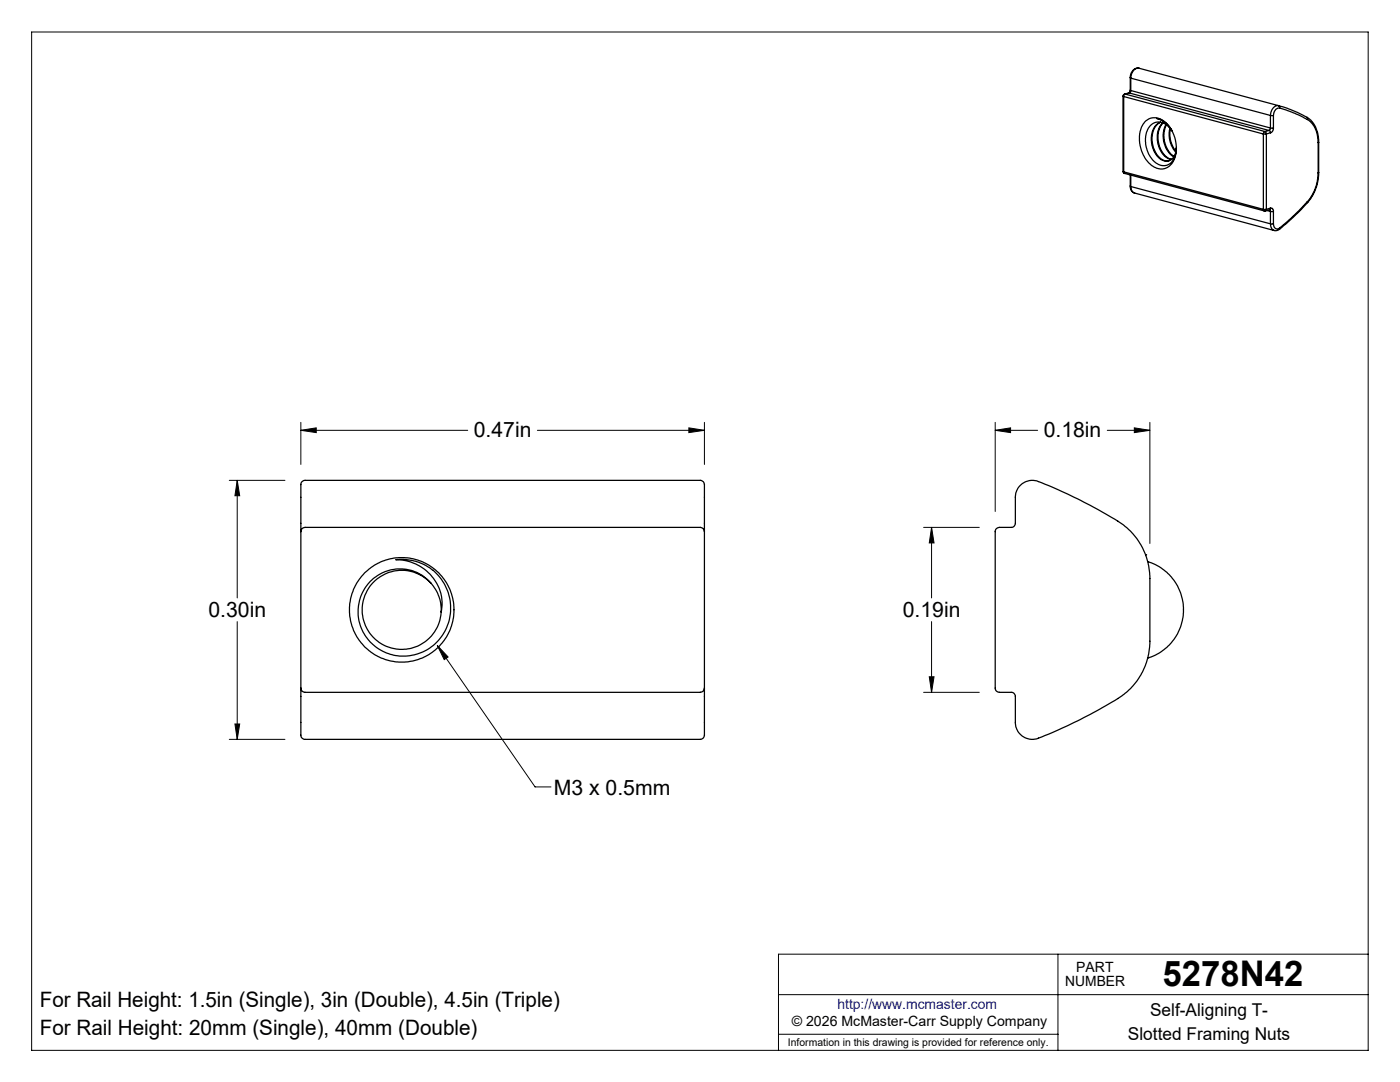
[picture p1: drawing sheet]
<svg xmlns="http://www.w3.org/2000/svg" width="279mm" height="216mm" viewBox="0 0 279 216" stroke-linecap="round" stroke-linejoin="round" font-family="sans-serif">
<g fill="none" stroke="#000" stroke-width=".2">
<path d="M6.3 6.4h266.7v203.2h-266.7zM45.8 95.8h11.1M47.3 95.8l.5 3.1h-.9zM47.3 95.8v23.5M60 85.9l3.1-.5v.9zM60 84.3v8.4M60 85.9h33.3M107.2 85.9h33.4M137.5 85.4l3.1 .5-3.1 .4zM140.6 84.3v8.4M198.6 85.9l3.1-.5v.9zM198.6 85.9h8.5"/>
<path d="M198.6 84.3v17.8M221 85.9h8.5M226.4 85.4l3.1 .5-3.1 .4zM229.5 84.3v24.1M184.3 105.2h11.1M185.9 105.2l.5 3.1h-.9zM185.9 105.2v14.1M47.3 124v23.5M87.3 128.8l2.1 2.3-.7 .5zM87.3 128.8l19.5 28.2h3.2M184.3 138.1h11.1M185.5 135h.9l-.5 3.1z"/>
<path d="M185.9 124v14.1M45.8 147.5h11.1M46.9 144.5h.9l-.5 3zM155.4 198.5h117.6M211.1 190.4v19.2M273 190.4h-117.6v19.2M155.4 206.4h55.7"/>
</g>
<g fill="none" stroke="#000" stroke-width=".25">
<path d="M224.1 19.2l.2 .1M224.1 19.2v15M224.3 19.3l27.8 7.4M224.3 19.3v15M224.4 18.8l-.3 .4M224.4 18.8h.1M224.5 18.8l-.2 .5M224.5 18.8l27.9 7.4M225.4 18.6l-1 .2M225.4 18.6l27.9 7.4M225.6 18l-.3 .6h.1M225.6 15.5l.1 .1"/>
<path d="M225.6 18l.1 .1M225.6 15.5v2.5M225.7 18.1l-.3 .5M225.7 15.6l27.8 7.4M225.7 18.1l27.8 7.4M225.7 15.6v2.5M227.3 13.6l-.7 .1-.5 .3-.4 .7-.1 .8M227.3 13.6l-.5 .1-.7 .4-.3 .6-.1 .9M227.3 13.6l27.9 7.5M224.1 34.2l.3 .4M224.1 34.2l.2 .1M224.3 34.3l.1 .3"/>
<path d="M224.3 34.3l27.8 7.5M224.4 34.6l27.9 7.5M225.6 37.1l.2 1 .6 .4M225.6 37.1l.1 .1M225.6 34.9v2.2M225.7 37.2l.2 .9 .5 .4M225.7 35v2.2M225.7 37.2l27.8 7.5M226.4 38.5l27.9 7.5M228.6 24.2l.7-.5 .7-.2h.9l.8 .3 1.3 1 1.1 1.7 .6 2.1v2.1l-.6 1.6-1.1 1.1-.6 .3h-.8l-1.2-.3-1.1-.8-1.2-1.7-.6-1.9-.1-1.9 .4-1.8zM231.6 24.4a3.7 3.7 0 0 0-1.7 4.3 3.7 3.7 0 0 0 3 3.5 2.32 2.32 0 0 0 1.8-2.6l.1-.2M231.6 24.4a4.2 4.2 0 0 0-1.3 5.4 2.99 2.99 0 0 0 3 2.3"/>
<path d="M232.1 24.5a4.8 4.8 0 0 0-.3 5.9 2.84 2.84 0 0 0 2 1.4M232.1 24.6a4.9 4.9 0 0 0 1.3 7l.5 .2M232.7 24.8a5 5 0 0 0 1.6 6.5M232.8 24.9a5.2 5.2 0 0 0 1.5 6.3M233.5 25.5a5.4 5.4 0 0 0 1.2 4.9M233.6 25.7a5.4 5.4 0 0 0 1.1 4.5M233.8 26l-.7-1-.8-.8-.8-.4-.7-.2a5 5 0 0 1 3.1 2.4M233.9 26.1a2.76 2.76 0 0 0-4.2-1.1 5.4 5.4 0 0 0 .2 6.8l.3 .3a2.47 2.47 0 0 0 2.7 .8 2.47 2.47 0 0 0 1.7-2.2l.2-1.2M252.1 26.7h.6M252.1 26.7v15.1M252.4 26.2l.3 .5M252.4 26.2l-.2 .3-.1 .2"/>
<path d="M252.7 26.7v15.1M253.3 26l.2 .2v.3M253.3 26l-.9 .2M253.5 23h.6M253.5 25.5h.6M253.5 25.5l-.2 .5M253.5 26.5l-.8 .2M253.5 23v2.5M254.1 25.5l-.1 .6-.5 .4M254.1 23v2.5M255.2 21.1l2.4 .8 3.2 1.5M255.2 21.1h-.6l-.5 .4-.4 .7-.2 .8"/>
<path d="M255.2 21.1l.2 .1v.4M255.4 21.6h-.4l-.4 .3-.3 .4-.2 .7M255.4 21.6l2.9 1 2.6 1.2M260.8 23.4l.9 .6 .8 1.3 .5 1.3 .2 1.8M260.8 23.4l.2 .2-.1 .2M260.9 23.8l.7 .5 .8 1.2 .5 1.3 .2 1.7M263.1 34.5l-.2 1.7-.5 1.6-.8 1.6-.7 .8M263.1 28.5v6M263.2 34.4l-.1 1.3-.4 1.7-.8 1.7-1 1.3M263.2 28.4l-.1 .1M263.2 34.4l-.1 .1M263.2 28.4v6"/>
<path d="M252.1 41.8h.6M252.1 41.8l.2 .3M252.3 42.1h.3M252.7 41.8l-.1 .3M252.9 42l.6 .2M253.4 41.9h.1M253.4 41.9l.1 .3M253.4 41.9l-.8 .2M253.5 41.5l.5 .2 .1 .5M253.5 42.2h.6M253.5 44.7h.6M253.5 41.5l-.1 .4"/>
<path d="M253.5 44.7l.3 .9 .5 .4M253.5 41.5l-.8 .3M253.5 42.2v2.5M254.1 44.7l.1 .5 .4 .4 .4 .1 .4-.2M254.1 42.2v2.5M255.3 45.7l-.5 .3h-.5M255.4 45.5l-.1 .2M260.9 40.2l-2.6 2.7-2.9 2.6M260.9 40.2v.2M260.9 40.4l-2.8 3-2.8 2.3M203.5 97l.1-.1a3.4 3.4 0 0 1 3.7-.8 85.3 85.3 0 0 1 17.5 9.1 13.5 13.5 0 0 1 4.7 10.2v13.1a13.4 13.4 0 0 1-6.4 10.9 92 92 0 0 1-16.6 8.1 3.4 3.4 0 0 1-3.9-3.4v-5.1a.84 .84 0 0 0-.8-.9h-2.3a.84 .84 0 0 1-.9-.8v-31.2a.84 .84 0 0 1 .9-.9h2.3a.84 .84 0 0 0 .8-.8v-5.2a3.8 3.8 0 0 1 .9-2.2zM60 106.1v-9.3a.85 .85 0 0 1 .9-1h78.8a1.32 1.32 0 0 1 .9 1.8v8.5"/>
<path d="M60 106.1a.84 .84 0 0 1 .9-.9h78.8a.84 .84 0 0 1 .9 .9M60 106.1v31.2M73.9 116a8.2 8.2 0 0 1 9.2-1.8 8.2 8.2 0 0 1 5 7.9 8.9 8.9 0 0 0-9.1-10.4 9.7 9.7 0 0 1 10.9 9.2 9.7 9.7 0 0 1-10.1 10 8.9 8.9 0 0 1-7.7-5.6 8.9 8.9 0 0 1 1.8-9.3zM86 116.4a7.9 7.9 0 0 0-12.4 1 7.9 7.9 0 0 0 4.2 11.8 7.9 7.9 0 0 0 10.3-7.1M140.6 106.1v31.2M228.6 110.7h.1M229.1 112a10.1 10.1 0 0 1 7.1 9.7 10.1 10.1 0 0 1-7.1 9.6M60 137.3v9.3a.85 .85 0 0 0 .9 .9h78.8a1.32 1.32 0 0 0 .9-1.7v-8.5M60 137.3a.84 .84 0 0 0 .9 .8h78.8a.84 .84 0 0 0 .9-.8M88.1 122v.2"/>
<circle cx="80.2" cy="121.7" r="10.4"/>
</g>
<path d="M47.3 95.8l.5 3.1h-.9zM46.9 144.5h.9l-.5 3zM60 85.9l3.1-.5v.9zM137.5 85.4l3.1 .5-3.1 .4zM87.3 128.8l2.1 2.3-.7 .5zM226.4 85.4l3.1 .5-3.1 .4zM198.6 85.9l3.1-.5v.9zM185.9 105.2l.5 3.1h-.9zM185.5 135h.9l-.5 3.1z" fill="#000"/>
<text font-size="7.1" x="232" y="196.8">5278N42</text>
<g font-size="4.2">
<text x="94.6" y="87.3">0.47in</text>
<text x="208.3" y="87.3">0.18in</text>
<text x="41.6" y="123.1">0.30in</text>
<text x="180.2" y="123.1">0.19in</text>
<text x="110.5" y="158.6">M3 x 0.5mm</text>
<text x="7.9" y="200.9">For Rail Height: 1.5in (Single), 3in (Double), 4.5in (Triple)</text>
<text x="7.9" y="206.5">For Rail Height: 20mm (Single), 40mm (Double)</text>
</g>
<g font-size="3.5">
<text x="229.5" y="202.8">Self-Aligning T-</text>
<text x="225.1" y="207.5">Slotted Framing Nuts</text>
</g>
<g font-size="2.8">
<text x="212.6" y="196.8">NUMBER</text>
<text x="214.8" y="194">PART</text>
<text x="158" y="204.8">© 2026 McMaster-Carr Supply Company</text>
</g>
<text font-size="2.8" fill="#00f" x="167.1" y="201.4">http://www.mcmaster.com</text>
<text font-size="2.1" x="157.3" y="208.6">Information in this drawing is provided for reference only.</text>
</svg>
